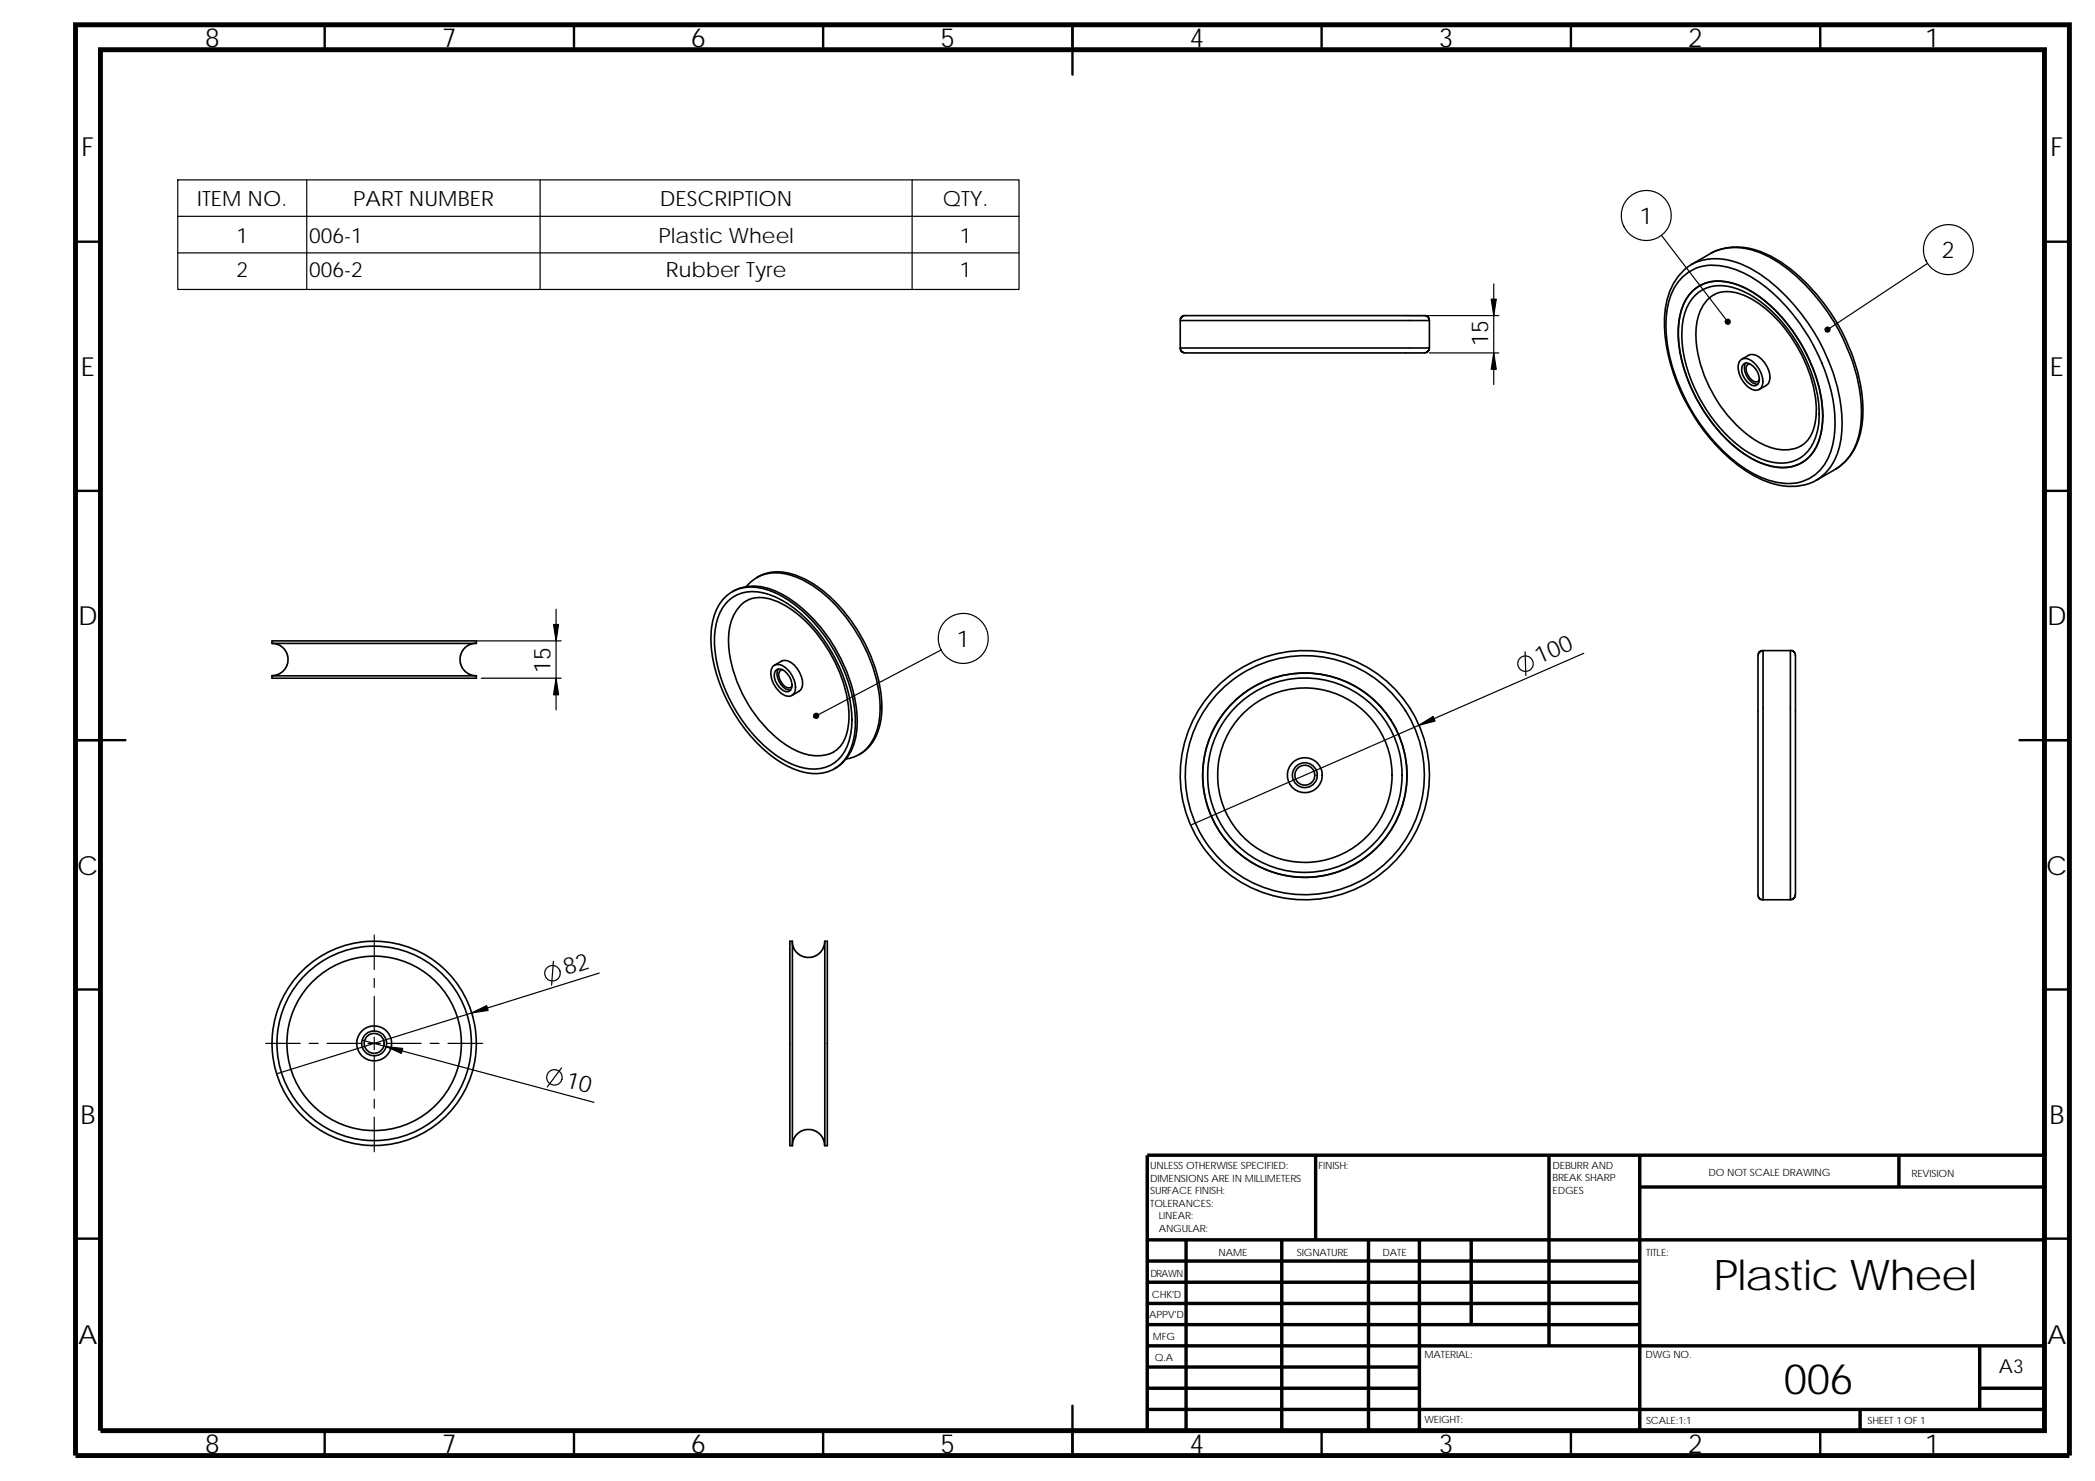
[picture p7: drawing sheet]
<svg xmlns="http://www.w3.org/2000/svg" width="297mm" height="210mm" viewBox="0 0 297 210" stroke-linecap="round" stroke-linejoin="round" font-family="sans-serif">
<g fill="none" stroke="#000" stroke-width=".34">
<path d="M46 3.5v3.5M81.4 3.5v3.5M116.7 3.5v3.5M152.1 3.5v7.1M187.4 3.5v3.5M222.7 3.5v3.5M258.1 3.5v3.5M10.7 34.3h3.5M289.9 34.3h3.5M10.7 69.6h3.5M289.9 69.6h3.5M10.7 104.9h7.1"/>
<path d="M286.3 104.9h7.1M10.7 140.3h3.5M289.9 140.3h3.5M10.7 175.6h3.5M289.9 175.6h3.5M152.1 199.3v7.1M46 202.8v3.6M81.4 202.8v3.6M116.7 202.8v3.6M187.4 202.8v3.6M222.7 202.8v3.6M258.1 202.8v3.6"/>
</g>
<g fill="none" stroke="#000" stroke-width=".49">
<path d="M162.7 175.8h127.2M162.7 178.8h69.8M168.2 175.8v27M181.7 175.8v27M186.5 163.8v12M194 175.8v27M201.2 175.8v27M208.6 175.8v12M219.6 163.8v27M232.5 168.3h57.4M232.5 163.8v39M269.2 163.8v4.5"/>
<path d="M289.9 163.8h-127.2v39M162.7 199.8h127.2M162.7 196.8h38.5M162.7 193.8h38.5M162.7 190.8h127.2M162.7 187.8h69.8M162.7 184.8h69.8M162.7 181.8h69.8M263.7 199.8v3M280.7 190.8v9M280.7 196.8h9.2"/>
</g>
<path d="M10.7 3.5h282.7v202.9h-282.7zM14.2 7h275.7v195.8h-275.7z" fill="none" stroke="#000" stroke-width=".7" stroke-linecap="butt"/>
<g fill="none" stroke="#000" stroke-width=".23">
<path d="M238.7 39.1a6.4 6.4 0 0 1 6-1.3 16.5 16.5 0 0 1 8.3 5.4 27.2 27.2 0 0 1 7.1 15.5 11.7 11.7 0 0 1-1.4 7.1 6.1 6.1 0 0 1-6.3 2.7 15.4 15.4 0 0 1-8.6-5.1 27.2 27.2 0 0 1-7.6-16.4 10.6 10.6 0 0 1 1.7-7zM239.9 37.5a8.4 8.4 0 0 1 7.5 .2 25.2 25.2 0 0 1 10.2 10.1 24.3 24.3 0 0 1 3.5 14.1 8 8 0 0 1-3.5 6.2M239.9 37.5a8 8 0 0 0-3.7 6 22.3 22.3 0 0 0 2.2 12.3 26.4 26.4 0 0 0 10.3 11.7 9.5 9.5 0 0 0 8.4 .8l.5-.2M242.6 35.9a8.5 8.5 0 0 1 7.3-.1 23.6 23.6 0 0 1 10.2 9.4 25.7 25.7 0 0 1 4 13.4 9.6 9.6 0 0 1-2.7 7.1l-1.1 .8M242.6 35.9a8.3 8.3 0 0 1 7.6 .2 25.2 25.2 0 0 1 10.1 10.1 25.4 25.4 0 0 1 3.6 12.8 9.3 9.3 0 0 1-2.6 6.7l-1 .8-2.7 1.6M242.6 35.9l-2.7 1.6M167.3 45.4h35.4M167.3 49.3h35.4M202.7 45.4l-.2-.4-.4-.3h-34.3l-.2 .2-.3 .4v4M202.7 45.4v3.9M202.7 49.3l-.3 .6-.4 .1h-34l-.4-.1-.2-.3-.1-.3M239.9 41.3a5.6 5.6 0 0 1 5.6-1.2 15.5 15.5 0 0 1 7.5 5.3 21.9 21.9 0 0 1 5.4 14.3 7.8 7.8 0 0 1-2.2 5.4 5.8 5.8 0 0 1-5.7 .9 17.8 17.8 0 0 1-8.9-7.6 20.7 20.7 0 0 1-3.6-12.3 8 8 0 0 1 1.9-4.8z"/>
<path d="M240.3 41a5.7 5.7 0 0 1 5.4-.8 16.6 16.6 0 0 1 8 6.1 22.9 22.9 0 0 1 4.7 12.1 8.8 8.8 0 0 1-1.7 6.2 5.3 5.3 0 0 1-5.2 1.6 14 14 0 0 1-7.8-5 23 23 0 0 1-5.7-13.1 9.3 9.3 0 0 1 1.5-6.3zM240.4 41.8a5.3 5.3 0 0 1 5.3-1 15 15 0 0 1 7.2 5.1 21.2 21.2 0 0 1 5 12.8 8.1 8.1 0 0 1-2 5.7 5.3 5.3 0 0 1-5.2 1 14.5 14.5 0 0 1-7.2-5.1 20.9 20.9 0 0 1-5-13.2 7.4 7.4 0 0 1 1.9-5.3zM246.9 51a1.7 1.7 0 0 1 2.1 .8 3 3 0 0 1 .8 3.1 1.1 1.1 0 0 1-1.7 .1 3.5 3.5 0 0 1-1.6-3.5zM246.9 50.9l1.1-.5a1.61 1.61 0 0 1 1.8 .5 3.4 3.4 0 0 1 1.1 3.2l-.4 .5-1.1 .6M247.3 51.6a1.39 1.39 0 0 1 1.6 .7 2.13 2.13 0 0 1 .5 2l-.4 .3a1.65 1.65 0 0 1-1.7-1 1.61 1.61 0 0 1 0-2zM247.5 51.5a2.29 2.29 0 0 0 1.7 3M248.1 51.6h-.1a1.12 1.12 0 0 0-.1 1.7 1.11 1.11 0 0 0 1.5 .7v-.1M255.4 63.2a5.4 5.4 0 0 0 2.1-4.8 20 20 0 0 0-6.7-14.2 10.7 10.7 0 0 0-5.5-2.8 4 4 0 0 0-4.2 2.7 11.4 11.4 0 0 0-.1 7.2 19.5 19.5 0 0 0 8.4 11.4 6.2 6.2 0 0 0 6 .5M38.6 91.2l.7 .1 .8 .5 .5 .7 .2 .8-.1 1-.4 .7-.7 .6-1 .2M38.6 90.9h28.9v.3h-28.9zM38.6 95.8h28.9v.4h-28.9zM67.5 91.2l-.7 .1-.9 .5-.4 .6-.3 .8 .1 .9 .6 1 .7 .5 .9 .2"/>
<path d="M103.1 84.4a5.9 5.9 0 0 1 6-.7 18.5 18.5 0 0 1 8.8 8 20.2 20.2 0 0 1 3.3 11.7 7.1 7.1 0 0 1-2.6 5.4 6.4 6.4 0 0 1-6.1 .2 19.3 19.3 0 0 1-8.6-8.2 19.8 19.8 0 0 1-3.1-11.3 7.4 7.4 0 0 1 2.3-5.1zM103.5 85a5.6 5.6 0 0 1 5.7-.6 17.5 17.5 0 0 1 8.4 7.5 18.8 18.8 0 0 1 3.2 11.2 6.7 6.7 0 0 1-2.6 5.1 6.1 6.1 0 0 1-5.8 .2 18.4 18.4 0 0 1-8.2-7.8 18.9 18.9 0 0 1-2.9-10.8 7 7 0 0 1 2.2-4.8zM103.8 83.9a6.4 6.4 0 0 1 6.3 0 21.1 21.1 0 0 1 9.2 9.6 19.9 19.9 0 0 1 2.2 9.8 6.8 6.8 0 0 1-3 5.6l-.2 .1M105.3 85.5l.6-.3a4.6 4.6 0 0 1 4 0 17.5 17.5 0 0 1 8.1 7.9 16.1 16.1 0 0 1 2.3 9.9 4.4 4.4 0 0 1-2.6 3.8 7.3 7.3 0 0 1-6.6-1.5 19.6 19.6 0 0 1-7.8-14.4 6.9 6.9 0 0 1 2-5.4zM105.9 83.1a5.4 5.4 0 0 1 5.8-1.7 16.4 16.4 0 0 1 8.6 6.5 21.5 21.5 0 0 1 4.5 13 7.2 7.2 0 0 1-2.8 6l-.8 .4-1.2 .3M107.3 81.9a6.1 6.1 0 0 1 5.7-.3 18.3 18.3 0 0 1 8.2 7.2 20.6 20.6 0 0 1 3.8 12.7 6.5 6.5 0 0 1-3.2 5.5M109.7 94.4a1.71 1.71 0 0 1 2.2 .7 3.3 3.3 0 0 1 .8 3 1.08 1.08 0 0 1-1.7 .3 3.6 3.6 0 0 1-1.7-3.4l.2-.4zM109.8 94.3l1-.6a1.54 1.54 0 0 1 1.8 .6 3.5 3.5 0 0 1 1.1 3.1l-.2 .4-.2 .2-1 .6M110 95a1.26 1.26 0 0 1 1.7 .7 2.34 2.34 0 0 1 .5 1.8l-.2 .4a1.22 1.22 0 0 1-1.6-.6 1.83 1.83 0 0 1-.4-2.3zM110.4 94.8a2.27 2.27 0 0 0 1.7 3.1M110.9 95a1.12 1.12 0 0 0-.2 1.7l.8 .7 .4 .1 .4-.2M249.3 92.9v34.1l.3 .5 .4 .1"/>
<path d="M250 92.2h3.8M250 92.2l-.5 .2-.2 .3v.2M250 92.2v35.4h3.8M253.8 92.2l.6 .2 .2 .5v34M253.8 92.2v35.4M197.2 102.1a14.5 14.5 0 0 1-10.9 22.2 14.5 14.5 0 0 1-14.7-19.9 14.5 14.5 0 0 1 24.4-3.9l1.2 1.6M199.3 100.8a16.9 16.9 0 0 1-12.7 26 16.9 16.9 0 0 1-17.3-23.3 16.9 16.9 0 0 1 28.6-4.6l1.4 1.9M112 133.5h.3v28.9h-.3zM112.3 133.5l.1 .7 .6 .9 .5 .4 .8 .2h.9l.9-.4 .6-.9 .2-.9M116.9 133.5h.4v28.9h-.4zM254.5 126.9l-.2 .5-.5 .2M112.3 162.4l.2-.7 .4-.8 .7-.5 .7-.3 1.1 .2 .8 .4 .5 .7 .2 1"/>
<circle cx="185" cy="109.9" r="2.47"/>
<circle cx="185" cy="109.9" r="1.41"/>
<circle cx="185" cy="109.9" r="14.5"/>
<circle cx="185" cy="109.9" r="12.4"/>
<circle cx="185" cy="109.9" r="1.77"/>
<circle cx="185" cy="109.9" r="17.7"/>
<circle cx="185" cy="109.9" r="13.8"/>
<circle cx="53" cy="147.9" r="2.47"/>
<circle cx="53" cy="147.9" r="1.41"/>
<circle cx="53.1" cy="147.9" r="1.77"/>
<circle cx="53.1" cy="147.9" r="14.5"/>
<circle cx="53.1" cy="147.9" r="12.4"/>
<circle cx="53.1" cy="147.9" r="13.8"/>
</g>
<g fill="none" stroke="#000" stroke-width=".17">
<path d="M25.2 35.9h119.3M25.2 30.7h119.3M25.2 25.5h119.3v15.5h-119.3zM43.5 25.5v15.5M76.6 25.5v15.5M129.3 25.5v15.5M235.6 33.4l9.4 12.2M273.3 37.3l-14.2 9.4M199.5 44.7h13M202.7 50h9.8M211.8 40.3v14.2M67.5 90.9h12.1"/>
<path d="M68.2 96.2h11.4M78.8 86.4v14.2M133.4 92.2l-17.7 9.3M216.2 92.4l.1 3.4M224.6 92.6l-55.8 24.4M53.1 132.6v4.9M53.1 138.7v1.3M78.5 136.3l-.3 3.4M85 138l-45.8 14.3M37.7 147.9h4.9M43.8 147.9h1.3M46.4 147.9h4.9"/>
<path d="M51.3 147.5l32.9 8.8M52.2 147.9h1.7M53.1 147v1.8M53.1 141.3v4.9M53.1 149.7v4.9M53.1 155.9v1.2M53.1 158.4v4.9M54.8 147.9h4.9M61 147.9h1.2M63.5 147.9h4.9M79.6 151.4l-2 2.7"/>
<circle cx="233.4" cy="30.5" r="3.5"/>
<circle cx="276.3" cy="35.4" r="3.5"/>
<circle cx="136.6" cy="90.5" r="3.5"/>
<circle cx="216.3" cy="94.1" r="1.1"/>
<circle cx="78.3" cy="138" r="1.1"/>
<circle cx="78.6" cy="152.8" r="1.1"/>
</g>
<g fill="#000" stroke="#000" stroke-width=".17">
<path d="M211.4 42.4h.8l-.4 2.3z" fill-rule="evenodd"/>
<path d="M211.8 50l.4 2.4h-.8z" fill-rule="evenodd"/>
<path d="M244.6 45.4a.36 .36 0 0 1 .6-.1 .36 .36 0 0 1 0 .6l-.2-.3 .2 .3-.1 .1a.36 .36 0 0 1-.4-.2 .36 .36 0 0 1-.1-.4z" fill-rule="evenodd"/>
<path d="M258.8 46.5l.3-.1h.2l.2 .3-.1 .2-.1 .1h-.4l-.1-.1 .3-.2-.3 .2z" fill-rule="evenodd"/>
<path d="M78.5 88.5h.7l-.4 2.4z" fill-rule="evenodd"/>
<path d="M78.8 96.2l.4 2.3h-.7z" fill-rule="evenodd"/>
<path d="M115.4 101.3a.35 .35 0 0 1 .4-.2 .35 .35 0 0 1 .3 .4l-.3 .3h-.2l-.2-.1 .3-.2-.3 .2z" fill-rule="evenodd"/>
<path d="M201.2 102.8l2-1.2 .3 .6z" fill-rule="evenodd"/>
<path d="M54.8 148.4l2.3 .3-.2 .7z" fill-rule="evenodd"/>
<path d="M66.9 143.6l2.1-1 .2 .7z" fill-rule="evenodd"/>
</g>
<g font-size="6">
<text x="243" y="182.9">Plastic Wheel</text>
<text x="252.9" y="197.7">006</text>
</g>
<g font-size="3.7">
<text x="29.1" y="6.7">8</text>
<text x="62.7" y="6.7">7</text>
<text x="98" y="6.7">6</text>
<text x="133.3" y="6.7">5</text>
<text x="168.7" y="6.7">4</text>
<text x="204" y="6.7">3</text>
<text x="239.4" y="6.7">2</text>
<text x="272.9" y="6.7">1</text>
<text x="11.6" y="22.1">F</text>
<text x="290.7" y="22.1">F</text>
<text x="11.5" y="53.3">E</text>
<text x="290.6" y="53.3">E</text>
<text x="11.1" y="88.7">D</text>
<text x="290.3" y="88.7">D</text>
<text x="11" y="124">C</text>
<text x="290.1" y="124">C</text>
<text x="11.4" y="159.3">B</text>
<text x="290.6" y="159.3">B</text>
<text x="11.1" y="190.6">A</text>
<text x="290.3" y="190.6">A</text>
<text x="29.1" y="206">8</text>
<text x="62.7" y="206">7</text>
<text x="98" y="206">6</text>
<text x="133.3" y="206">5</text>
<text x="168.7" y="206">4</text>
<text x="204" y="206">3</text>
<text x="239.4" y="206">2</text>
<text x="272.9" y="206">1</text>
</g>
<g font-size="3.3">
<text x="232.5" y="31.7">1</text>
<text x="275.3" y="36.6">2</text>
<text x="211" y="49" transform="rotate(-90 211 49)">15</text>
<text x="78.1" y="95.4" transform="rotate(-90 78.1 95.4)">15</text>
<text x="135.7" y="91.7">1</text>
<text x="218.2" y="94.2" transform="rotate(-24 218.2 94.2)">100</text>
<text x="80.3" y="138.3" transform="rotate(-17 80.3 138.3)">82</text>
<text x="80.1" y="154.1" transform="rotate(15 80.1 154.1)">10</text>
</g>
<g font-size="3">
<text x="28" y="29.2">ITEM NO.</text>
<text x="50.1" y="29.2">PART NUMBER</text>
<text x="93.6" y="29.2">DESCRIPTION</text>
<text x="133.7" y="29.2">QTY.</text>
<text x="33.5" y="34.4">1</text>
<text x="43.9" y="34.4">006-1</text>
<text x="93.4" y="34.4">Plastic Wheel</text>
<text x="136.1" y="34.4">1</text>
<text x="33.5" y="39.3">2</text>
<text x="43.9" y="39.3">006-2</text>
<text x="94.4" y="39.3">Rubber Tyre</text>
<text x="136.1" y="39.3">1</text>
</g>
<text font-size="2.7" x="283.4" y="194.7">A3</text>
<g font-size="1.4">
<text x="163.1" y="165.8">UNLESS OTHERWISE SPECIFIED:</text>
<text x="163.1" y="167.6">DIMENSIONS ARE IN MILLIMETERS</text>
<text x="186.9" y="165.8">FINISH:</text>
<text x="220.1" y="165.7">DEBURR AND</text>
<text x="220.1" y="167.5">BREAK SHARP</text>
<text x="242.2" y="166.8">DO NOT SCALE DRAWING</text>
<text x="271" y="166.9">REVISION</text>
<text x="163.1" y="171.1">TOLERANCES:</text>
<text x="163.1" y="169.3">SURFACE FINISH:</text>
<text x="164.3" y="172.9">LINEAR:</text>
<text x="220.1" y="169.3">EDGES</text>
<text x="164.3" y="174.6">ANGULAR:</text>
<text x="172.8" y="178.1">NAME</text>
<text x="183.9" y="178.1">SIGNATURE</text>
<text x="196" y="178.1">DATE</text>
<text x="233.4" y="178.1">TITLE:</text>
<text x="163.1" y="181">DRAWN</text>
<text x="163.3" y="184">CHK'D</text>
<text x="162.9" y="186.9">APPV'D</text>
<text x="163.4" y="190">MFG</text>
<text x="163.7" y="192.9">Q.A</text>
<text x="202" y="192.6">MATERIAL:</text>
<text x="233.3" y="192.6">DWG NO.</text>
<text x="202" y="201.8">WEIGHT:</text>
<text x="233.4" y="201.8">SCALE:1:1</text>
<text x="264.8" y="201.8">SHEET 1 OF 1</text>
</g>
</svg>
